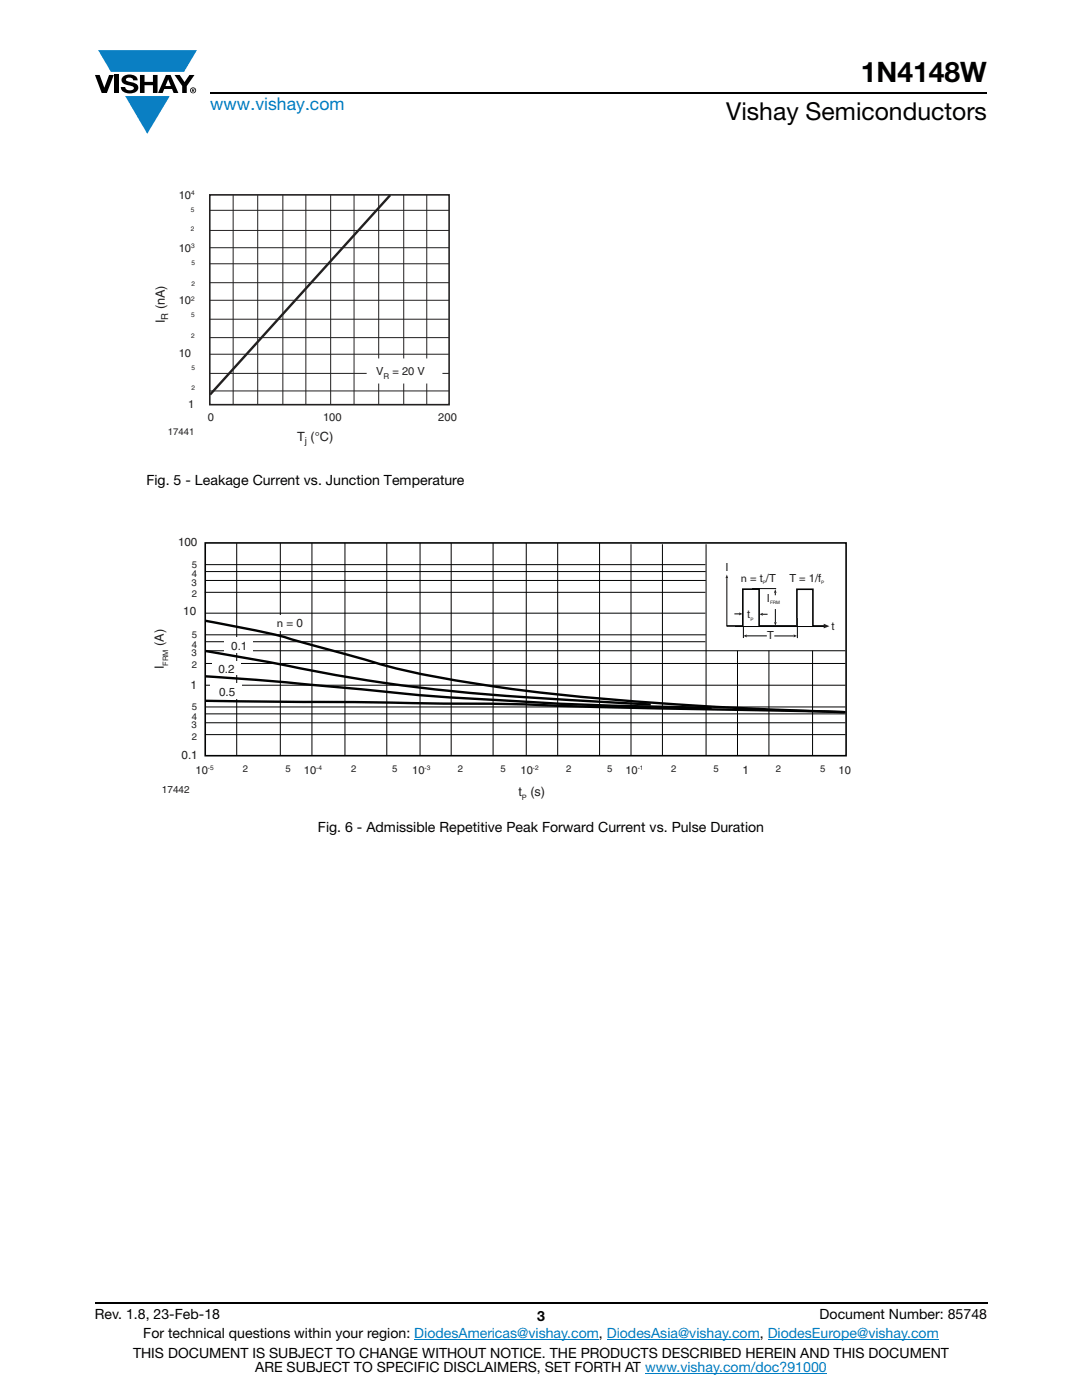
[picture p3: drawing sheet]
<svg xmlns="http://www.w3.org/2000/svg" width="216mm" height="279mm" viewBox="0 0 216 279" stroke-linecap="round" stroke-linejoin="round" font-family="sans-serif">
<g fill="#0a7fc3">
<path d="M19.6 10h19.7l-2.6 4.3h-1.1h-13.5z"/>
<path d="M25 19.2h8.9l-4.5 7.5z"/>
</g>
<g fill="#000">
<path d="M18.9 15h1l.9 2.5 1-2.5h.9l-1.4 3.6h-1zM22.9 15h.9v3.6h-.9zM24.6 15.3a2.1 2.1 0 0 1 2.8 .3l.1 .4h-.9a.79 .79 0 0 0-.7-.5 .79 .79 0 0 0-.8 .4l.3 .3 1 .2a1.08 1.08 0 0 1 1.2 1 1.08 1.08 0 0 1-1.1 1.2 1.73 1.73 0 0 1-2.4-1.2h.9a.96 .96 0 0 0 .8 .6 .96 .96 0 0 0 .9-.4 1.31 1.31 0 0 0-1.2-.6 1.03 1.03 0 0 1-1.1-.6 1.03 1.03 0 0 1 .2-1.1zM27.9 15h.9v1.3h1.7v-1.3h.9v3.6h-.9v-1.6h-1.7v1.6h-.9zM34.8 15h1.1l.9 1.4 1-1.4h1l-1.5 2.2v1.4h-.9v-1.4z"/>
<path d="M33.6 15.9l.5 1.3h-1.1zM33.1 15l-1.6 3.6h1l.3-.8h1.5l.3 .8h1l-1.6-3.6z"/>
<path d="M38.4 17.8h.2v.2h-.2zM38.3 17.7v.7h.1v-.3l.4 .3-.2-.3 .2-.2-.1-.2z"/>
<path d="M38.1 18a.46 .46 0 0 1 .9 0 .46 .46 0 0 1-.9 0zM37.9 18a.6 .6 0 0 0 1.2 0 .6 .6 0 0 0-1.2 0z"/>
</g>
<path d="M42 18.6h155M18.9 260h178.1" fill="none" stroke="#000" stroke-width=".36"/>
<path d="M82.7 267.3h36.8M121.1 267.3h30.5M128.7 274h36.3M153.2 267.3h34.1" fill="none" stroke="#007ec4" stroke-width=".2"/>
<path d="M41.9 38.9h47.7v41.9h-47.7z" fill="none" stroke="#231f20" stroke-width=".32"/>
<g fill="none" stroke="#231f20" stroke-width=".2">
<path d="M46.5 38.9v41.9M51.4 38.9v41.9M56.4 38.9v41.9M61 38.9v41.9M66 38.9v41.9M70.6 38.9v41.9M75.6 38.9v41.9M80.6 38.9v41.9M85.2 38.9v41.9M41.9 56.4h47.7M41.9 42h47.7M41.9 46h47.7"/>
<path d="M41.9 49.4h47.7M41.9 59.9h47.7M41.9 52.6h47.7M41.9 63.7h47.7M41.9 70.7h47.7M41.9 74.5h47.7M41.9 67.4h47.7"/>
</g>
<path d="M77.9 38.9l-36 39.8" fill="none" stroke="#231f20" stroke-width=".48"/>
<path d="M73.2 71.5h15.1v5h-15.1z" fill="#fff"/>
<path d="M41.9 78h47.7" fill="none" stroke="#231f20" stroke-width=".2"/>
<g fill="none" stroke="#010202" stroke-width=".2">
<path d="M40.9 118.2h99.9M41 114.1h99.8M41 115.8h99.8M41.1 112.7h99.7M47.2 108.4v42.4M55.9 108.4v42.4M62.2 108.4v42.3M68.8 108.4v42.3M77.2 108.4v42.4M83.8 108.4v42.4M90 108.4v42.4M98.4 108.4v42.4"/>
<path d="M105 108.4v42.4M111.3 108.4v42.4M119.6 108.4v42.4M125.9 108.6v42.2M132.2 108.6v42.2M140.9 108.6v42.2M41 128.1h99.8M41 129.9h127.7M41 132.4h127.7M41 136.7h127.7M41.1 122.4h99.7M41.1 126.7h99.8"/>
<path d="M147.2 129.9v20.9M153.4 129.9v20.9M162.1 129.9v20.9M41 144.2h127.7M41 142.5h127.7M41 141.1h127.7M41.1 146.6h127.6"/>
</g>
<path d="M41 108.4h127.8v42.4h-127.8z" fill="none" stroke="#010202" stroke-width=".32"/>
<path d="M150.1 117.5h4.8z" fill="#fff"/>
<path d="M150.1 117.5h4.8" fill="none" stroke="#010202" stroke-width=".2"/>
<path d="M145 124.9h3.2v-7.3h3.3v7.3h7.5v-7.3h3.2v7.3h2.4" fill="none" stroke="#010202" stroke-width=".32"/>
<path d="M148.4 126.9l.6-.3v.6z" fill="#231f20"/>
<path d="M149 126.9h4" fill="none" stroke="#010202" stroke-width=".2"/>
<path d="M158.4 126.6l.6 .3-.6 .3z" fill="#231f20"/>
<path d="M154.5 126.9h3.9" fill="none" stroke="#010202" stroke-width=".2"/>
<path d="M148.3 125v2.3z" fill="#fff"/>
<path d="M148.3 125v2.3" fill="none" stroke="#010202" stroke-width=".2"/>
<path d="M159.1 123.3v4z" fill="#fff"/>
<path d="M159.1 123.3v4" fill="none" stroke="#010202" stroke-width=".2"/>
<path d="M151.6 122.6l.6-.3v.6z" fill="#231f20"/>
<path d="M152.2 122.6h1" fill="none" stroke="#010202" stroke-width=".2"/>
<path d="M145 114.7l.3 .7h-.5z" fill="#231f20"/>
<path d="M145 115.4v9.6" fill="none" stroke="#010202" stroke-width=".2"/>
<path d="M154.7 117.6l.3 .7h-.6z" fill="#231f20"/>
<path d="M154.7 118.3v.5" fill="none" stroke="#010202" stroke-width=".2"/>
<path d="M147.5 122.2l.6 .3-.6 .3z" fill="#231f20"/>
<path d="M146.5 122.5h1" fill="none" stroke="#010202" stroke-width=".2"/>
<path d="M154.5 124.2h.5l-.3 .7z" fill="#231f20"/>
<path d="M154.7 121.5v2.7" fill="none" stroke="#010202" stroke-width=".2"/>
<path d="M146.5 125h18.5z" fill="#fff"/>
<path d="M146.5 125h18.5" fill="none" stroke="#010202" stroke-width=".2"/>
<path d="M164.4 124.5l1.1 .5-1.1 .4z" fill="#231f20"/>
<path d="M41 129.9l14.3 2.5a339.2 339.2 0 0 0 56.3 7.2l18.3 1M41 123.9a171.2 171.2 0 0 1 23.3 5.4l4.9 1.3a191 191 0 0 0 34.8 7.2 727.6 727.6 0 0 0 64.7 4.3M41 139.9l44.3 .5a663.6 663.6 0 0 1 34.7 .7l48.4 1M41.1 135l11.8 .8 13.5 1.2a783.5 783.5 0 0 0 66.7 4.1l8.9 .2" fill="none" stroke="#010202" stroke-width=".48"/>
<g fill="#fff">
<path d="M54.3 122.7h7.4v3.1h-7.4z"/>
<path d="M44.7 127.1h5.7v3.1h-5.7z"/>
<path d="M42.4 132h5.6v2.8h-5.6z"/>
<path d="M42 136.3h6.3v3.1h-6.3z"/>
</g>
<text font-size="5.6" x="171.8" y="16.4">1N4148W</text>
<text font-size="4.9" x="144.9" y="24">Vishay Semiconductors</text>
<text font-size="3.5" fill="#007ec4" x="42" y="21.9">www.vishay.com</text>
<g font-size="2.8">
<text x="29.2" y="96.8">Fig. 5 - Leakage Current vs. Junction Temperature</text>
<text x="63.4" y="166">Fig. 6 - Admissible Repetitive Peak Forward Current vs. Pulse Duration</text>
<text x="18.9" y="263.3">Rev. 1.8, 23-Feb-18</text>
<text x="107.2" y="263.6">3</text>
<text x="163.6" y="263.3">Document Number: 85748</text>
<text x="28.6" y="267.1">For technical questions within your region: DiodesAmericas@vishay.com, DiodesAsia@vishay.com, DiodesEurope@vishay.com</text>
<text x="26.5" y="271">THIS DOCUMENT IS SUBJECT TO CHANGE WITHOUT NOTICE. THE PRODUCTS DESCRIBED HEREIN AND THIS DOCUMENT</text>
<text x="50.9" y="273.8">ARE SUBJECT TO SPECIFIC DISCLAIMERS, SET FORTH AT www.vishay.com/doc?91000</text>
</g>
<g font-size="2.5" fill="#231f20">
<text x="32.9" y="64.5" transform="rotate(-90 32.9 64.5)">I</text>
<text x="32.9" y="61.7" transform="rotate(-90 32.9 61.7)">(nA)</text>
<text x="59.3" y="88.1">T (°C)</text>
</g>
<g font-size="2.5" fill="#221e1f">
<text x="32.7" y="128.9" transform="rotate(-90 32.7 128.9)">(A)</text>
<text x="32.7" y="133.6" transform="rotate(-90 32.7 133.6)">I</text>
<text x="103.4" y="158.8">t (s)</text>
</g>
<g font-size="2.3" fill="#221e1f">
<text x="35.5" y="109.1">100</text>
<text x="36.6" y="122.8">10</text>
<text x="55.2" y="125.1">n</text>
<text x="57.2" y="125.1">= 0</text>
<text x="46.1" y="129.7">0.1</text>
<text x="38" y="137.5">1</text>
<text x="43.6" y="134.4">0.2</text>
<text x="43.7" y="138.9">0.5</text>
<text x="36.2" y="151.4">0.1</text>
<text x="148.2" y="154.5">1</text>
</g>
<g font-size="2.2" fill="#231f20">
<text x="35.7" y="39.7">10</text>
<text x="35.7" y="50.3">10</text>
<text x="35.7" y="60.7">10</text>
<text x="35.7" y="71.3">10</text>
<text x="75.1" y="74.9">V</text>
<text x="78.3" y="74.9">= 20 V</text>
<text x="37.6" y="81.4">1</text>
<text x="41.5" y="84">0</text>
<text x="64.5" y="84">100</text>
<text x="87.5" y="84">200</text>
</g>
<g font-size="2.2" fill="#221e1f">
<text x="144.7" y="113.9">I</text>
<text x="147.8" y="116.1">n = t /T</text>
<text x="157.5" y="116.1">T = 1/f</text>
<text x="149.1" y="123.4">t</text>
<text x="153" y="120.1">I</text>
<text x="165.9" y="125.6">t</text>
<text x="153.1" y="127.6">T</text>
<text x="39" y="154.5">10</text>
<text x="60.6" y="154.5">10</text>
<text x="82.3" y="154.5">10</text>
<text x="103.9" y="154.5">10</text>
<text x="124.8" y="154.5">10</text>
<text x="167.3" y="154.5">10</text>
</g>
<text font-size="2" fill="#221e1f" x="32.3" y="158.2">17442</text>
<g font-size="1.9" fill="#231f20">
<text x="33.6" y="63.8" transform="rotate(-90 33.6 63.8)">R</text>
<text x="33.5" y="86.9">17441</text>
<text x="60.8" y="88.7">j</text>
</g>
<g font-size="1.9" fill="#221e1f">
<text x="38.2" y="113.3">5</text>
<text x="38.2" y="116.9">3</text>
<text x="38.3" y="119.2">2</text>
<text x="38.3" y="115.2">4</text>
<text x="38.2" y="131">3</text>
<text x="38.2" y="127.4">5</text>
<text x="38.3" y="129.3">4</text>
<text x="38.3" y="133.3">2</text>
<text x="38.2" y="141.7">5</text>
<text x="38.3" y="143.6">4</text>
<text x="38.2" y="145.3">3</text>
<text x="38.3" y="147.6">2</text>
<text x="48.5" y="154.1">2</text>
<text x="57" y="154.1">5</text>
<text x="70.1" y="154.1">2</text>
<text x="78.2" y="154.1">5</text>
<text x="91.4" y="154.1">2</text>
<text x="99.9" y="154.1">5</text>
<text x="113" y="154.1">2</text>
<text x="121.1" y="154.1">5</text>
<text x="133.9" y="154.1">2</text>
<text x="142.4" y="154.1">5</text>
<text x="154.8" y="154.1">2</text>
<text x="163.7" y="154.1">5</text>
</g>
<text font-size="1.6" fill="#231f20" x="76.5" y="75.6">R</text>
<g font-size="1.5" fill="#221e1f">
<text x="33.5" y="132.9" transform="rotate(-90 33.5 132.9)">FRM</text>
<text x="104.1" y="159.7">P</text>
</g>
<g font-size="1.3" fill="#231f20">
<text x="38.1" y="39">4</text>
<text x="38.1" y="46.2">2</text>
<text x="38.1" y="42.3">5</text>
<text x="38.1" y="49.6">3</text>
<text x="38.2" y="52.9">5</text>
<text x="38.1" y="60">2</text>
<text x="38.2" y="57">2</text>
<text x="38.2" y="63.3">5</text>
<text x="38.1" y="67.5">2</text>
<text x="38.2" y="77.8">2</text>
<text x="38.2" y="73.9">5</text>
</g>
<g font-size="1.3" fill="#221e1f">
<text x="41.5" y="153.8">-5</text>
<text x="63.1" y="153.8">-4</text>
<text x="84.7" y="153.8">-3</text>
<text x="106.3" y="153.8">-2</text>
<text x="127.3" y="153.8">-1</text>
</g>
<g font-size=".9" fill="#221e1f">
<text x="152.2" y="116.6">P</text>
<text x="163.9" y="116.6">P</text>
<text x="149.7" y="123.9">P</text>
<text x="153.7" y="120.6">FRM</text>
</g>
</svg>
